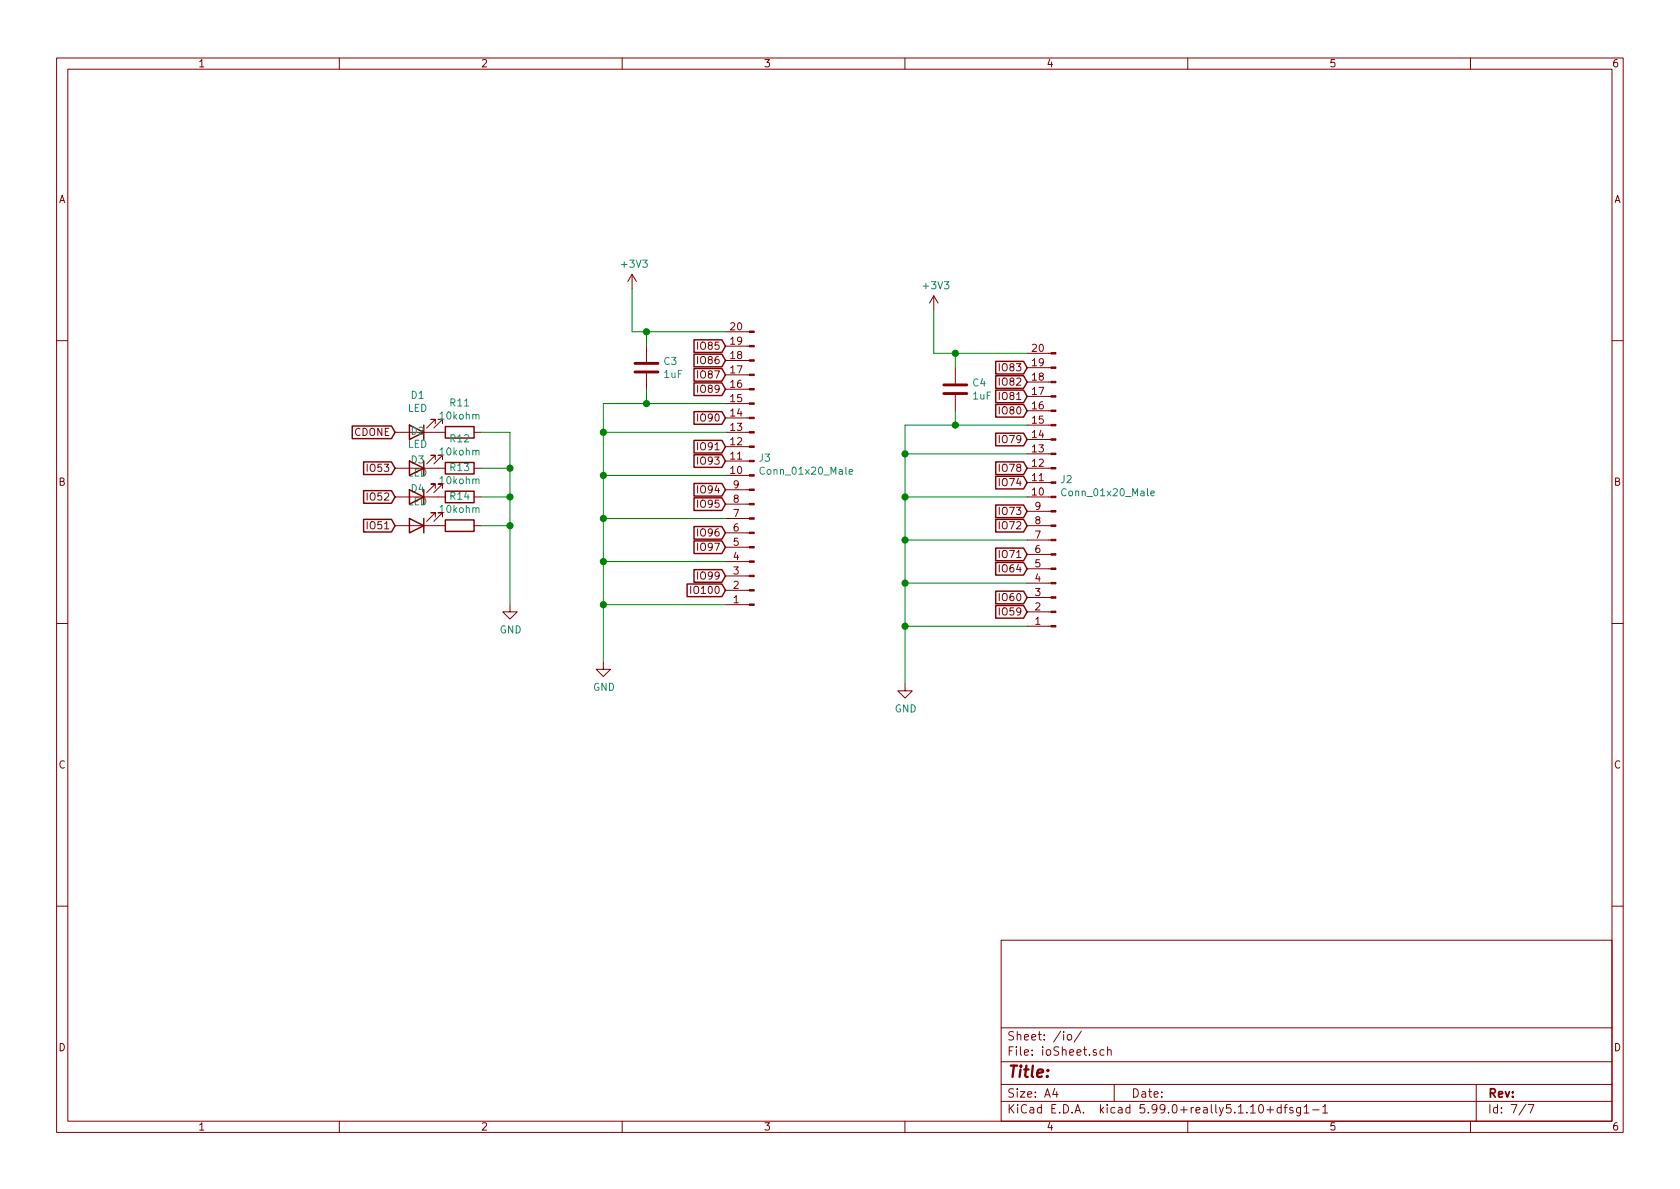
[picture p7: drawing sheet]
<svg xmlns="http://www.w3.org/2000/svg" width="297mm" height="210mm" viewBox="0 0 297 210" stroke-linecap="round" stroke-linejoin="round" font-family="sans-serif">
<g fill="none" stroke="#840000" stroke-width=".18">
<path d="M10 10.3h277v189.9h-277zM12 12.2h273v186.1h-273zM60 10.3v1.9M110 10.3v1.9M160 10.3v1.9M210 10.3v1.9M260 10.3v1.9M111.8 48.5l-.8 1.3M111.8 48.5v2.5M111.8 48.5l.7 1.3M128.3 58.7h4.2M165.1 52.3l-.8 1.3"/>
<path d="M165.1 52.3v2.6M165.1 52.3l.8 1.3M10 60.2h2M69.8 76.4h2.6M74.9 76.4h3.8M77 74.9v-.7h-.8h.8l-1.6 1.5M78.2 74.9v-.7h-.7h.7l-1.5 1.5M83.8 76.4h1.3M114.3 61.2v2.8M114.3 66v2.8M128.3 76.4h4.2M128.3 61.2h4.2"/>
<path d="M128.3 63.7h4.2M128.3 66.3h4.2M128.3 68.8h4.2M128.3 71.4h4.2M128.3 73.9h4.2M128.3 79h4.2M168.9 65v2.8M168.9 69.8v2.8M181.6 62.5h4.2M181.6 65h4.2M181.6 67.6h4.2M181.6 70.1h4.2"/>
<path d="M181.6 72.6h4.2M181.6 75.2h4.2M181.6 77.7h4.2M285 60.2h2M69.8 82.8h2.6M69.8 87.9h2.6M69.8 93h8.9M74.9 82.8h3.8M74.9 87.9h3.8M77 91.4v-.7h-.8h.8l-1.6 1.5M77 86.4v-.8h-.8h.8l-1.6 1.5M77 81.3v-.8h-.8h.8l-1.6 1.5"/>
<path d="M78.2 91.4v-.7h-.7h.7l-1.5 1.5M78.2 86.4v-.8h-.7h.7l-1.5 1.5M78.2 81.3v-.8h-.7h.7l-1.5 1.5M83.8 82.8h1.3M83.8 87.9h1.3M83.8 93h1.3M128.3 81.5h4.2M128.3 84.1h4.2M128.3 86.6h4.2M128.3 89.1h4.2M128.3 91.7h4.2M128.3 94.2h4.2"/>
<path d="M128.3 96.8h4.2M128.3 99.3h4.2M181.6 80.3h4.2M181.6 82.8h4.2M181.6 85.3h4.2M181.6 87.9h4.2M181.6 90.4h4.2M181.6 93h4.2M181.6 95.5h4.2M181.6 98h4.2M10 110.3h2M90.2 106.9v1.3h1.2l-1.2 1.3-1.3-1.3h1.3"/>
<path d="M106.7 117.1v1.3h1.2l-1.2 1.2-1.3-1.2h1.3M122.1 103.7v1.2M128.3 101.8h4.2M128.3 104.4h4.2M128.3 106.9h4.2M181.6 100.6h4.2M181.6 103.1h4.2M181.6 105.7h4.2M181.6 108.2h4.2M181.6 110.7h4.2M285 110.3h2M160 120.9v1.3h1.3l-1.3 1.2-1.3-1.2h1.3"/>
<path d="M10 160.2h2M177 166.3h108v32h-108zM285 160.2h2M60 198.3v1.9M110 198.3v1.9M160 198.3v1.9M177 194.8h108M177 191.8h108M177 187.8h108M177 181.8h108M186.5 192.5l-.4 1h1M186.8 193v1"/>
<path d="M188.8 183.1l.2-.2 .4 .2v.7l-.2 .1-.4-.1zM191.2 182.3l-1.3 2M195.2 185.7l-.4-.1-.3 .3 .1 .6h.6M195.8 185.7l.3-.1 .3 .1 .1 .9M195.8 185.1v1.5M197 191.8v3M210 198.3v1.9M222.7 195.5l.2-.2a.8 .8 0 0 1 .5 .8 .8 .8 0 0 1-.5 .7l-.2-.1-.2-.4zM224 196.3h1.2M224.6 195.7v1.1M226.5 195.9l-.4-.1-.3 .3 .1 .6 .2 .1 .4-.1M226.5 195.3v1.5"/>
<path d="M227 195.8h.6M227.6 195.3l-.4 .2v1.3M228.6 195.9a.37 .37 0 0 0-.6 .1l.1 .3 .5 .1 .1 .1-.3 .3-.4-.1M229.9 195.8v1.2l-.2 .3h-.4M229.9 195.9l-.4-.1-.3 .3 .1 .6 .2 .1 .4-.1M230.6 195.8l.4-.5v1.5M230.6 196.8h.8M232.1 196.3h1.1M233.9 195.8l.4-.5v1.5M233.9 196.8h.8M260 198.3v1.9M261 191.8v6.5"/>
<path d="M269.8 195.2l-1.2 2M270.2 195.3h1l-.6 1.5"/>
</g>
<g fill="none" stroke="#840000" stroke-width=".25">
<path d="M62.3 75.3h6.9l.6 1.1-.6 1.2h-6.9zM72.4 75.2l2.5 1.2-2.5 1.3zM74.9 75.2v2.5M78.7 75.4h5.1v2.1h-5.1zM122.7 60.1h4.9l.7 1.1-.7 1.1h-4.9zM122.7 62.6h4.9l.7 1.1-.7 1.2h-4.9zM122.7 65.2h4.9l.7 1.1-.7 1.1h-4.9zM122.7 67.7h4.9l.7 1.1-.7 1.1h-4.9zM122.7 72.8h4.9l.7 1.1-.7 1.1h-4.9zM122.7 77.9h4.9l.7 1.1-.7 1.1h-4.9zM176 63.9h5l.6 1.1-.6 1.1h-5zM176 66.4h5l.6 1.2-.6 1.1h-5z"/>
<path d="M176 69h5l.6 1.1-.6 1.1h-5zM176 76.6h5l.6 1.1-.6 1.1h-5zM176 71.5h5l.6 1.1-.6 1.2h-5zM64.3 81.7h4.9l.6 1.1-.6 1.1h-4.9zM64.3 91.8h4.9l.6 1.2-.6 1.1h-4.9zM64.3 86.8h4.9l.6 1.1-.6 1.1h-4.9zM72.4 91.7l2.5 1.3-2.5 1.2zM72.4 86.6l2.5 1.3-2.5 1.2zM72.4 81.5l2.5 1.3-2.5 1.3zM74.9 81.5v2.6M74.9 86.6v2.5M74.9 91.7v2.5"/>
<path d="M78.7 91.9h5.1v2.1h-5.1zM78.7 86.9h5.1v2h-5.1zM78.7 81.8h5.1v2h-5.1zM122.7 80.4h4.9l.7 1.1-.7 1.1h-4.9zM122.7 85.5h4.9l.7 1.1-.7 1.1h-4.9zM122.7 88h4.9l.7 1.1-.7 1.2h-4.9zM122.7 93.1h4.9l.7 1.1-.7 1.1h-4.9zM122.7 95.7h4.9l.7 1.1-.7 1.1h-4.9zM176 89.3h5l.6 1.1-.6 1.1h-5zM176 96.9h5l.6 1.1-.6 1.2h-5zM176 91.8h5l.6 1.2-.6 1.1h-5zM176 84.2h5l.6 1.1-.6 1.2h-5z"/>
<path d="M176 99.5h5l.6 1.1-.6 1.1h-5zM176 81.7h5l.6 1.1-.6 1.1h-5zM121.5 103.3h6.1l.7 1.1-.7 1.1h-6.1zM122.7 100.7h4.9l.7 1.1-.7 1.2h-4.9zM176 107.1h5l.6 1.1-.6 1.1h-5zM176 104.5h5l.6 1.2-.6 1.1h-5z"/>
</g>
<g fill="#840000" stroke="#840000" stroke-width=".18">
<path d="M185.8 62.4h.9v.2h-.9z"/>
<path d="M185.8 64.9h.9v.2h-.9z"/>
<path d="M185.8 67.4h.9v.3h-.9z"/>
<path d="M185.8 70h.9v.2h-.9z"/>
<path d="M185.8 72.5h.9v.3h-.9z"/>
<path d="M185.8 75.1h.9v.2h-.9z"/>
<path d="M185.8 77.6h.9v.2h-.9z"/>
<path d="M185.8 80.1h.9v.3h-.9z"/>
<path d="M185.8 82.7h.9v.2h-.9z"/>
<path d="M185.8 85.2h.9v.3h-.9z"/>
<path d="M185.8 87.8h.9v.2h-.9z"/>
<path d="M185.8 90.3h.9v.2h-.9z"/>
<path d="M185.8 92.8h.9v.3h-.9z"/>
<path d="M185.8 95.4h.9v.2h-.9z"/>
<path d="M185.8 97.9h.9v.3h-.9z"/>
<path d="M185.8 100.5h.9v.2h-.9z"/>
<path d="M185.8 103h.9v.2h-.9z"/>
<path d="M185.8 105.5h.9v.3h-.9z"/>
<path d="M185.8 108.1h.9v.2h-.9z"/>
<path d="M185.8 110.6h.9v.3h-.9z"/>
<path d="M132.5 58.5h.8v.3h-.8z"/>
<path d="M132.5 61.1h.8v.2h-.8z"/>
<path d="M132.5 63.6h.8v.3h-.8z"/>
<path d="M132.5 66.2h.8v.2h-.8z"/>
<path d="M132.5 68.7h.8v.3h-.8z"/>
<path d="M132.5 71.2h.8v.3h-.8z"/>
<path d="M132.5 73.8h.8v.2h-.8z"/>
<path d="M132.5 76.3h.8v.3h-.8z"/>
<path d="M132.5 78.9h.8v.2h-.8z"/>
<path d="M132.5 81.4h.8v.3h-.8z"/>
<path d="M132.5 83.9h.8v.3h-.8z"/>
<path d="M132.5 86.5h.8v.2h-.8z"/>
<path d="M132.5 89h.8v.3h-.8z"/>
<path d="M132.5 91.6h.8v.2h-.8z"/>
<path d="M132.5 94.1h.8v.3h-.8z"/>
<path d="M132.5 96.6h.8v.3h-.8z"/>
<path d="M132.5 99.2h.8v.2h-.8z"/>
<path d="M132.5 101.7h.8v.3h-.8z"/>
<path d="M132.5 104.3h.8v.2h-.8z"/>
<path d="M132.5 106.8h.8v.3h-.8z"/>
</g>
<path d="M150.1 83.4l.6-.1v-.2l-.4-.1-.2 .2 .1 .6h.5M203.5 87.2l.6-.1-.1-.2-.3-.1-.2 .2 .1 .6h.4" fill="none" stroke="#008484" stroke-width=".18"/>
<path d="M112.3 65.8h4M112.3 64.3h4M166.9 69.6h4M166.9 68.1h4" fill="none" stroke="#840000" stroke-width=".51"/>
<g fill="none" stroke="#008400" stroke-width=".18">
<path d="M111.8 51v7.7h16.5M114.3 58.7v2.5M165.1 54.9v7.6h16.5M85.1 76.4h5.1v30.5M106.7 76.4h21.6M114.3 68.8v2.6M128.3 71.4h-21.6v45.7M168.9 62.5v2.5M168.9 72.6v2.6M181.6 75.2h-21.6v45.7M85.1 87.9h5.1M85.1 82.8h5.1"/>
<path d="M85.1 93h5.1M106.7 99.3h21.6M106.7 91.7h21.6M106.7 84.1h21.6M160 80.3h21.6M160 87.9h21.6M160 95.5h21.6M106.7 106.9h21.6M160 110.7h21.6M160 103.1h21.6"/>
</g>
<g fill="#008400" stroke="#008400" stroke-width=".25">
<circle cx="106.7" cy="91.7" r=".51"/>
<circle cx="168.9" cy="75.2" r=".51"/>
<circle cx="106.7" cy="99.3" r=".51"/>
<circle cx="168.9" cy="62.5" r=".51"/>
<circle cx="114.3" cy="58.7" r=".51"/>
<circle cx="106.7" cy="84.1" r=".51"/>
<circle cx="114.3" cy="71.4" r=".51"/>
<circle cx="90.2" cy="82.8" r=".51"/>
<circle cx="106.7" cy="76.4" r=".51"/>
<circle cx="160" cy="103.1" r=".51"/>
<circle cx="90.2" cy="87.9" r=".51"/>
<circle cx="160" cy="95.5" r=".51"/>
<circle cx="90.2" cy="93" r=".51"/>
<circle cx="160" cy="87.9" r=".51"/>
<circle cx="160" cy="110.7" r=".51"/>
<circle cx="160" cy="80.3" r=".51"/>
<circle cx="106.7" cy="106.9" r=".51"/>
</g>
<text font-size="2.8" fill="#840000" x="178" y="190.5">Title:</text>
<g font-size="2.1" fill="#840000">
<text x="178" y="184">Sheet: /io/</text>
<text x="178" y="186.7">File: ioSheet.sch</text>
<text x="178" y="196.9">KiCad E.D.A. kicad 5.99.0+really5.1.10+dfsg1-1</text>
<text x="178" y="194.1">Size: A4</text>
<text x="200" y="194.1">Date:</text>
<text x="263" y="194.1">Rev:</text>
<text x="263" y="196.9">Id: 7/7</text>
</g>
<g font-size="1.8" fill="#840000">
<text x="35" y="11.9">1</text>
<text x="85" y="11.9">2</text>
<text x="135" y="11.9">3</text>
<text x="185" y="11.9">4</text>
<text x="235" y="11.9">5</text>
<text x="285" y="11.9">6</text>
<text x="10.4" y="35.9">A</text>
<text x="285.4" y="35.9">A</text>
<text x="129.2" y="58.4">20</text>
<text x="123.6" y="61.8">IO85</text>
<text x="123.6" y="64.4">IO86</text>
<text x="129.2" y="63.5">18</text>
<text x="129.2" y="61">19</text>
<text x="177" y="65.7">IO83</text>
<text x="182.5" y="64.8">19</text>
<text x="182.5" y="62.2">20</text>
<text x="123.6" y="66.9">IO87</text>
<text x="123.6" y="69.5">IO89</text>
<text x="129.2" y="71.1">15</text>
<text x="129.2" y="68.6">16</text>
<text x="129.2" y="66">17</text>
<text x="177" y="68.2">IO82</text>
<text x="177" y="70.7">IO81</text>
<text x="182.5" y="69.8">17</text>
<text x="182.5" y="67.3">18</text>
<text x="62.7" y="77.1">CDONE</text>
<text x="123.6" y="74.5">IO90</text>
<text x="129.2" y="76.2">13</text>
<text x="129.2" y="73.7">14</text>
<text x="177" y="73.3">IO80</text>
<text x="182.5" y="77.5">14</text>
<text x="182.5" y="74.9">15</text>
<text x="182.5" y="72.4">16</text>
<text x="65.2" y="83.4">IO53</text>
<text x="123.6" y="79.6">IO91</text>
<text x="123.6" y="82.2">IO93</text>
<text x="129.2" y="83.8">10</text>
<text x="129.2" y="81.3">11</text>
<text x="129.2" y="78.7">12</text>
<text x="177" y="83.4">IO78</text>
<text x="177" y="78.4">IO79</text>
<text x="182.5" y="82.5">12</text>
<text x="182.5" y="80">13</text>
<text x="10.4" y="85.9">B</text>
<text x="65.2" y="88.5">IO52</text>
<text x="72.1" y="89.4">LED</text>
<text x="72.1" y="84.3">LED</text>
<text x="123.6" y="87.2">IO94</text>
<text x="123.6" y="89.8">IO95</text>
<text x="129.7" y="88.9">8</text>
<text x="129.7" y="86.4">9</text>
<text x="177" y="86">IO74</text>
<text x="182.5" y="87.6">10</text>
<text x="182.5" y="85.1">11</text>
<text x="285.4" y="85.9">B</text>
<text x="65.2" y="93.6">IO51</text>
<text x="123.6" y="94.9">IO96</text>
<text x="129.7" y="94">6</text>
<text x="129.7" y="91.4">7</text>
<text x="177" y="91.1">IO73</text>
<text x="177" y="93.6">IO72</text>
<text x="183" y="95.2">7</text>
<text x="183" y="92.7">8</text>
<text x="183" y="90.2">9</text>
<text x="123.6" y="97.4">IO97</text>
<text x="129.7" y="101.6">3</text>
<text x="129.7" y="99.1">4</text>
<text x="129.7" y="96.5">5</text>
<text x="177" y="98.7">IO71</text>
<text x="177" y="101.2">IO64</text>
<text x="183" y="100.3">5</text>
<text x="183" y="97.8">6</text>
<text x="122.7" y="105">IO100</text>
<text x="123.6" y="102.5">IO99</text>
<text x="129.7" y="106.7">1</text>
<text x="129.7" y="104.1">2</text>
<text x="177" y="106.3">IO60</text>
<text x="183" y="107.9">2</text>
<text x="183" y="105.4">3</text>
<text x="183" y="102.9">4</text>
<text x="177" y="108.8">IO59</text>
<text x="183" y="110.5">1</text>
<text x="10.4" y="135.9">C</text>
<text x="285.4" y="135.9">C</text>
<text x="10.4" y="185.9">D</text>
<text x="285.4" y="185.9">D</text>
<text x="35" y="199.9">1</text>
<text x="85" y="199.9">2</text>
<text x="135" y="199.9">3</text>
<text x="185" y="199.9">4</text>
<text x="235" y="199.9">5</text>
<text x="285" y="199.9">6</text>
</g>
<g font-size="1.8" fill="#008484">
<text x="110.1" y="47.3">+3V3</text>
<text x="163.4" y="51.1">+3V3</text>
<text x="117.4" y="64.5">C3</text>
<text x="72.7" y="70.5">D1</text>
<text x="79.7" y="71.9">R11</text>
<text x="117.4" y="66.8">1uF</text>
<text x="172" y="68.3">C4</text>
<text x="172.1" y="70.7">1uF</text>
<text x="72.1" y="72.8">LED</text>
<text x="72.7" y="76.9">D2</text>
<text x="78" y="74.2">10kohm</text>
<text x="72.1" y="79.2">LED</text>
<text x="72.7" y="82">D3</text>
<text x="78" y="80.5">10kohm</text>
<text x="79.7" y="83.3">R13</text>
<text x="79.7" y="78.2">R12</text>
<text x="134.3" y="81.6">J3</text>
<text x="134.9" y="83.9">Conn_01x20_Male</text>
<text x="72.7" y="87">D4</text>
<text x="78" y="85.6">10kohm</text>
<text x="79.7" y="88.4">R14</text>
<text x="187.6" y="85.4">J2</text>
<text x="188.2" y="87.8">Conn_01x20_Male</text>
<text x="78" y="90.7">10kohm</text>
<text x="88.3" y="112">GND</text>
<text x="104.9" y="122.2">GND</text>
<text x="158.2" y="126">GND</text>
</g>
</svg>
